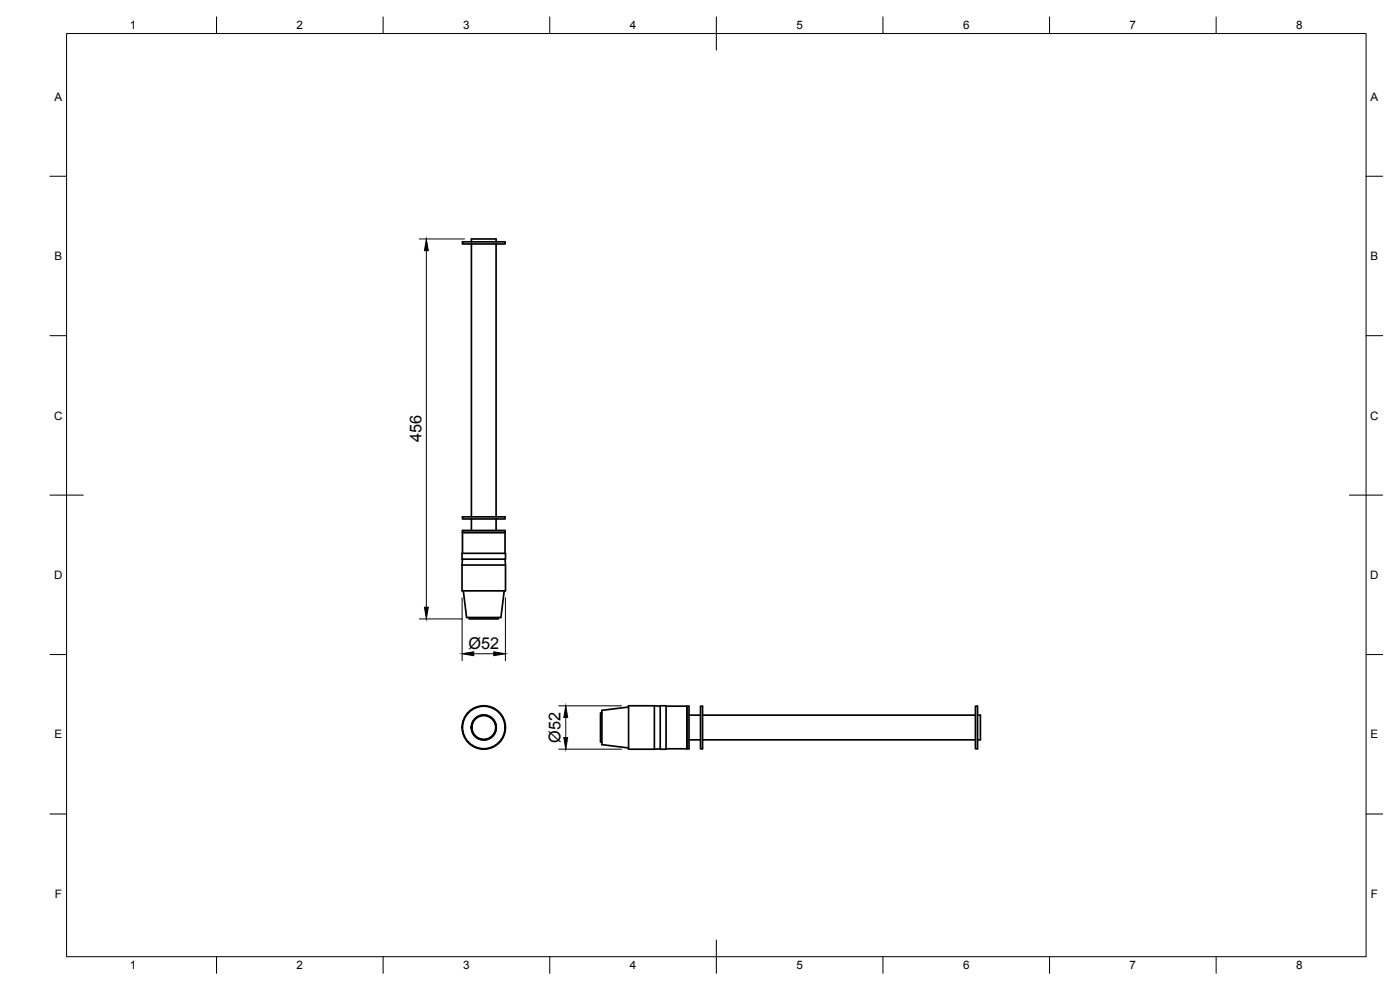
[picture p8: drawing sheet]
<svg xmlns="http://www.w3.org/2000/svg" width="420mm" height="297mm" viewBox="0 0 420 297" stroke-linecap="round" stroke-linejoin="round" font-family="sans-serif">
<!-- layer: Visible -->
<g fill="none" stroke="#000" stroke-width=".51">
<path d="M138.8 72.6h12.8v.6h-12.8zM141.5 72.6v-.9h7.4v.9M141.5 73.2v81.9M148.9 73.2v81.9M138.8 155.1h12.8v.6h-12.8zM138.8 159.2h12.8v.6h-12.8zM141.5 155.7v3.5M148.9 155.7v3.5M138.7 166h13v1.8h-13zM138.7 169.5h13M138.7 169.5v7.8h13v-7.8M138.8 166v-6.2h12.8v6.2"/>
<path d="M138.8 167.8l-.1 1.7M139 177.3l1 8h10.3l1-8M151.6 167.8l.1 1.7M140.8 185.3v.4h8.8v-.4M180.6 213.9h-.4v8.8h.4M188.6 212.1l-8 1v10.3l8 1M196.4 211.8v13M196.4 211.8h-7.8v13h7.8M196.4 211.8l1.7 .1M198.1 211.8h1.8v13h-1.8zM199.9 211.9h6.2v12.8h-6.2M206.1 211.9h.7v12.8h-.7z"/>
<path d="M206.8 214.6h3.4M210.2 211.9h.6v12.8h-.6zM210.8 214.6h81.9M292.7 211.9h.7v12.8h-.7zM293.4 214.6h.8v7.4h-.8M198.1 224.7l-1.7 .1M206.8 222h3.4M210.8 222h81.9"/>
<circle cx="145.2" cy="218.3" r="6.4"/>
<circle cx="145.2" cy="218.3" r="3.7"/>
<circle cx="145.2" cy="218.3" r="3.6"/>
<circle cx="145.2" cy="218.3" r="3.8"/>
<circle cx="145.2" cy="218.3" r="6.5"/>
</g>
<!-- layer: BORDER -->
<g fill="none" stroke="#000" stroke-width=".3">
<path d="M20 10.1h390v276.9h-390zM65 5.1v5M115 5.1v5M165 5.1v5M215 5.1v10M265 5.1v5M315 5.1v5M365 5.1v5M15 52.9h5M410 52.9h5M15 100.7h5M410 100.7h5"/>
<path d="M15 148.6h10M405 148.6h10M15 196.4h5M410 196.4h5M15 244.2h5M410 244.2h5M65 287v5M115 287v5M165 287v5M215 282.1v9.9M265 287v5M315 287v5"/>
<path d="M365 287v5"/>
</g>
<!-- layer: FD_Dimensions -->
<path d="M125.9 71.7h13.5M128 75.2v107M138.7 179.4v18.9M151.7 179.4v18.9M125.9 185.7h12.8M142.2 196.2h6M167.7 211.8h18.8M169.8 215.3v6M167.7 224.8h18.8" fill="none" stroke="#000" stroke-width=".3"/>
<path d="M128 71.7l.5 3.5h-1.1zM127.4 182.2h1.1l-.5 3.5zM138.7 196.2l3.5-.6v1.1zM148.2 195.6l3.5 .6-3.5 .5zM169.8 211.8l.6 3.5h-1.2zM169.2 221.3h1.2l-.6 3.5z" fill="#000" stroke="#000" stroke-width=".3"/>
<g font-size="4.9">
<text x="126.5" y="132.7" transform="rotate(-90 126.5 132.7)">456</text>
<text x="140.6" y="194.6">Ø52</text>
<text x="168.3" y="222.9" transform="rotate(-90 168.3 222.9)">Ø52</text>
</g>
<g font-size="3.5">
<text x="39" y="8.8">1</text>
<text x="89" y="8.8">2</text>
<text x="139" y="8.8">3</text>
<text x="189" y="8.8">4</text>
<text x="239" y="8.8">5</text>
<text x="289" y="8.8">6</text>
<text x="339" y="8.8">7</text>
<text x="389" y="8.8">8</text>
<text x="16.3" y="30.2">A</text>
<text x="411.3" y="30.2">A</text>
<text x="16.3" y="78">B</text>
<text x="411.3" y="78">B</text>
<text x="16.2" y="125.9">C</text>
<text x="411.2" y="125.9">C</text>
<text x="16.2" y="173.7">D</text>
<text x="411.2" y="173.7">D</text>
<text x="16.3" y="221.6">E</text>
<text x="411.3" y="221.6">E</text>
<text x="16.4" y="269.4">F</text>
<text x="411.4" y="269.4">F</text>
<text x="39" y="290.8">1</text>
<text x="89" y="290.8">2</text>
<text x="139" y="290.8">3</text>
<text x="189" y="290.8">4</text>
<text x="239" y="290.8">5</text>
<text x="289" y="290.8">6</text>
<text x="339" y="290.8">7</text>
<text x="389" y="290.8">8</text>
</g>
</svg>
